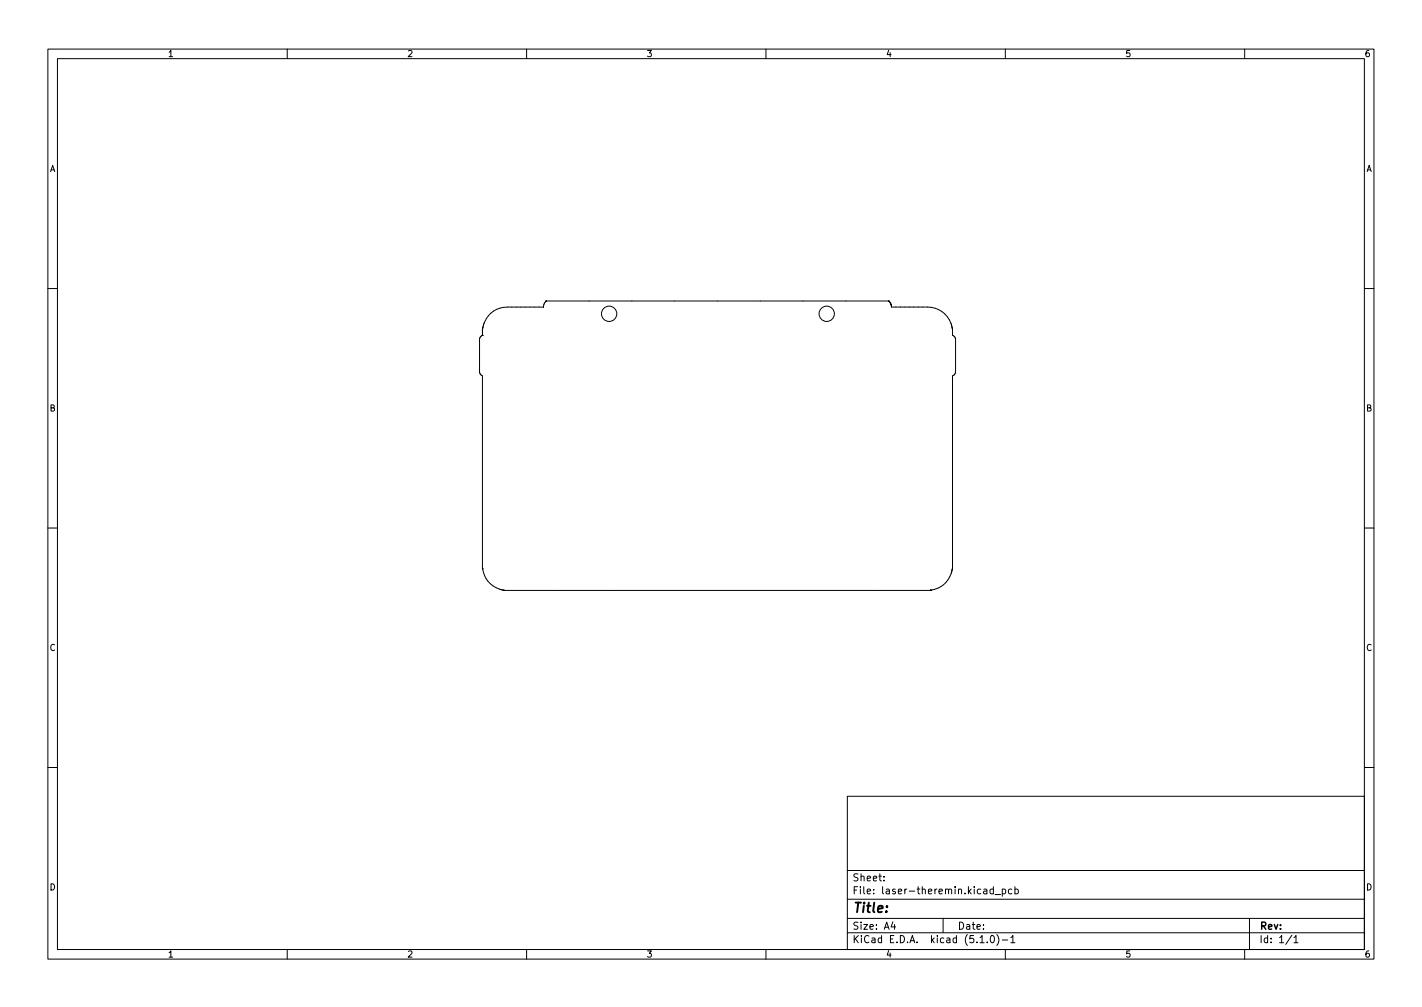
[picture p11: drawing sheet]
<svg xmlns="http://www.w3.org/2000/svg" width="297mm" height="210mm" viewBox="0 0 297 210" stroke-linecap="round" stroke-linejoin="round" font-family="sans-serif">
<g fill="none" stroke="#000" stroke-width=".21">
<path d="M10 10.2h277v190.1h-277zM12 12.2h273v186.1h-273zM60 10.2v2M110 10.2v2M160 10.2v2M210 10.2v2M260 10.2v2M10 60.2h2M100.8 70h.1M100.8 68.8v1.2M100.8 70a.95 .95 0 0 0-.6 .9v6.7a.95 .95 0 0 0 .6 .9v40.1M100.8 68.8h.1"/>
<path d="M100.8 68.7v.1M100.8 68.7h.1M113.5 64.1h.1M113.5 64.1h-7.5a5.4 5.4 0 0 0-5.2 4.6M114.1 62.9h71.6M114.1 62.9l-.4 .5-.2 .7M114.1 62.9h.1M185.6 62.9h.1M185.7 62.9l.1 .2M185.8 63.1h.1M185.9 63.1l.1 .1M186 63.2v.1"/>
<path d="M186 63.3h.1M186 63.3l.1 .1M186.1 63.4v.1M186.1 63.5h.1M186.1 63.5v.1M186.1 63.6l.1 .5h7.5a5.4 5.4 0 0 1 5.3 4.6M199 68.7h.1M199 68.7v.1M199 68.8h.1M199 68.8v1.2a.95 .95 0 0 1 .6 .9v6.7a.95 .95 0 0 1-.6 .9v40.1M285 60.2h2M10 110.2h2"/>
<path d="M100.8 118.6h.1M100.8 118.6v.1M100.8 118.7h.1M100.8 118.7v.1M100.8 118.8h.1M100.8 118.8a5.3 5.3 0 0 0 4.3 4.4M198.9 119h.1M199 118.7a5.4 5.4 0 0 1-4.5 4.5M199 118.6v.1M199 118.6h.1M285 110.2h2M105.1 123.2h.2"/>
<path d="M105.1 123.2h.1M105.3 123.2v.1M105.3 123.3h.1M105.4 123.3h.1M105.4 123.3h88.9M194.3 123.3h.1M194.4 123.3h-.1M194.4 123.3h.1M194.4 123.2h.1M194.5 123.2l-.1 .1M194.5 123.2h.1M10 160.2h2"/>
<path d="M177 166.3h108v32h-108zM285 160.2h2M60 198.3v2M110 198.3v2M160 198.3v2M177 194.8h108M177 191.8h108M177 187.8h108M177 181.8h108M184.6 183.8v.1M184.6 183v.1M186.5 192.5l-.4 1h1"/>
<path d="M186.9 193v1M197 191.8v3M204.7 195.8l.4-.5v1.5M204.7 196.8h.9M206.2 196.7v.1M207 195.5l.2-.2a.8 .8 0 0 1 .5 .8 .8 .8 0 0 1-.5 .7l-.2-.1-.1-.4zM207.5 185.7l-.4-.1-.3 .3 .1 .7h.6M207.5 185.1v1.5M207.9 186.8h1.1M208.2 195.1a1.72 1.72 0 0 1 0 2.3M209.4 185.7l.4-.1 .3 .3-.2 .7h-.5M209.4 196.3h1.1"/>
<path d="M209.4 185.6v1.5M210 198.3v2M211.1 195.8l.5-.5v1.5M211.1 196.8h.9M211.4 185.7l-.5-.1-.3 .3 .2 .7h.6M212 185.7l.4-.1 .3 .3-.1 .7h-.6M212 185.1v1.5M260 198.3v2M261 191.8v6.5M269.9 195.3l-1.3 1.9M270.3 195.8l.4-.5v1.5M270.3 196.8h.8"/>
<circle cx="127.2" cy="65.5" r="1.6"/>
<circle cx="172.7" cy="65.5" r="1.6"/>
</g>
<text font-size="2.8" x="178" y="190.6">Title:</text>
<g font-size="2.1">
<text x="178" y="184">Sheet:</text>
<text x="178" y="186.7">File: laser-theremin.kicad_pcb</text>
<text x="178" y="196.9">KiCad E.D.A. kicad (5.1.0)-1</text>
<text x="178" y="194.1">Size: A4</text>
<text x="200" y="194.1">Date:</text>
<text x="263" y="194.1">Rev:</text>
<text x="263" y="196.9">Id: 1/1</text>
</g>
<g font-size="1.8">
<text x="35" y="11.9">1</text>
<text x="85" y="11.9">2</text>
<text x="135" y="11.9">3</text>
<text x="185" y="11.9">4</text>
<text x="235" y="11.9">5</text>
<text x="285" y="11.9">6</text>
<text x="10.3" y="35.9">A</text>
<text x="285.3" y="35.9">A</text>
<text x="10.3" y="85.9">B</text>
<text x="285.3" y="85.9">B</text>
<text x="10.3" y="135.9">C</text>
<text x="285.3" y="135.9">C</text>
<text x="10.3" y="185.9">D</text>
<text x="285.3" y="185.9">D</text>
<text x="35" y="199.9">1</text>
<text x="85" y="199.9">2</text>
<text x="135" y="199.9">3</text>
<text x="185" y="199.9">4</text>
<text x="235" y="199.9">5</text>
<text x="285" y="199.9">6</text>
</g>
</svg>
